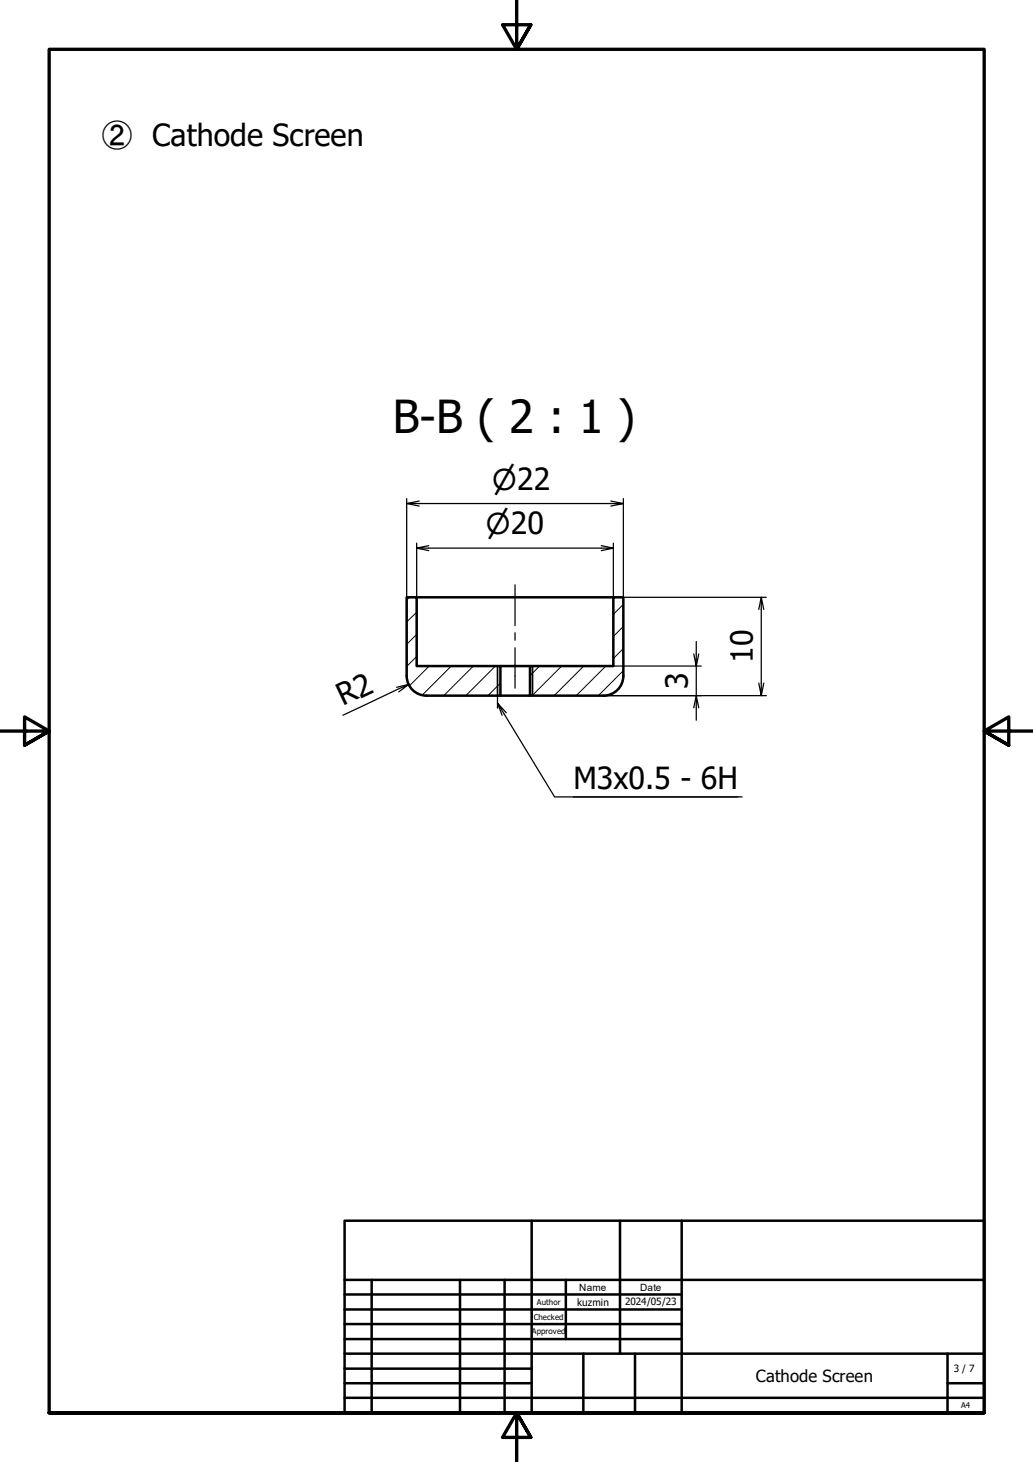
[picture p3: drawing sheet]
<svg xmlns="http://www.w3.org/2000/svg" width="210mm" height="297mm" viewBox="0 0 210 297" stroke-linecap="round" stroke-linejoin="round" font-family="sans-serif">
<!-- layer: Hatch (ISO) -->
<g fill="none" stroke="#000" stroke-width=".2">
<path d="M83.2 121.4l-.6 .5M84.7 133.4l-2.1 2M84.7 128.9l-2.1 2M84.7 124.4l-2.1 2M87.2 135.3l-4 4M91.7 135.3l-5.8 5.9M96.2 135.3l-6 6M100.7 135.3l-6 6M101.7 138.8l-2.6 2.5M109.6 135.3l-1.9 2M114.1 135.3l-6 6M118.6 135.3l-6 6"/>
<path d="M123.1 135.3l-6 6M126.7 136.3l-5.1 5M126.7 131.8l-2.1 2M126.7 127.3l-2.1 2M126.7 122.8l-2.1 2"/>
</g>
<!-- layer: Visible (ISO) -->
<path d="M82.6 137.4v-16h2.1v13.9h17v6h-15M82.6 137.3a4 4 0 0 0 4.1 4M84.7 121.4h39.9M101.7 135.3h6M126.7 137.4v-16h-2.1v13.9h-16.9v6h15M126.7 137.3a4 4 0 0 1-4.1 4M101.7 141.3h6" fill="none" stroke="#000" stroke-width=".51"/>
<!-- layer: Visible Narrow (ISO) -->
<path d="M101.1 135.3v6M108.2 135.3v6" fill="none" stroke="#000" stroke-width=".34"/>
<!-- layer: Border (ISO) -->
<path d="M105 0v10l-2.9-5h5.8l-2.9 5 2.9-5M0 148.5h10l-5-2.8v5.7l5-2.9-5 2.9M210 148.5h-10l5-2.8v5.7l-5-2.9 5 2.9M10 287v-277h190v277h-190h190M107.9 292l-2.9-5 2.9 5h-5.8l2.9-5v10" fill="none" stroke="#000" stroke-width=".68"/>
<!-- layer: Title (ISO) -->
<g fill="none" stroke="#000" stroke-width=".51">
<path d="M70 248h130v39h-130zM108 248v39M126 248v27M138.5 248v39M70 275h130M70 263h68.5M70 266.1h68.5M70 269h68.5M70 272.1h68.5M70 278.1h38M70 260h130M75.5 260v27"/>
<path d="M93.5 260v27M102.5 260v27M115 260v12.1M118.5 275v12M129 275v12M192.5 275v12M70 281h38M70 284h130M192.5 281h7.5"/>
</g>
<!-- layer: Dimension (ISO) -->
<g fill="none" stroke="#000" stroke-width=".25">
<path d="M82.6 102.3l2.6 .5M82.6 101.3v20.1M84.7 111.4l2.4 .5M84.7 110.3v11.1M85.2 101.8l-2.6 .5h44.1l-2.6 .5M87.1 110.9l-2.4 .5h39.9l-2.4 .5M122.2 110.9l2.4 .5M124.1 101.8l2.6 .5M124.6 110.3v11.1h31.1M126.7 101.3v20.1M83.1 139.1l-2.5 .5M124.6 135.3h17.9"/>
<path d="M141.5 130.3v5l-.5-2.4M142 132.9l-.5 2.4v6l-.5 2.5M154.7 121.4l-.5 2.4M155.2 123.8l-.5-2.4v19.9l-.5-2.5M155.2 138.8l-.5 2.5M81 140.6l2.1-1.5-13.4 6.2M122.7 141.3h33M142 143.8l-.5-2.5v5"/>
</g>
<!-- layer: Symbol (ISO) -->
<path d="M101.1 141.3v2.6M101.1 142.9l.9 2.4M102.9 144.8l-1.8-1.9 11.6 19h38.1M116.5 161.9h33.4" fill="none" stroke="#000" stroke-width=".25"/>
<!-- layer: Centerline (ISO) -->
<path d="M104.6 118.8v8.3M104.6 128.6v1.5M104.6 131.6v8.2" fill="none" stroke="#000" stroke-width=".25"/>
<text font-size="9.2" x="79.8" y="87.9">B-B ( 2 : 1 )</text>
<g font-size="6.2">
<text x="20.7" y="29.7">➁ Cathode Screen</text>
<text x="153" y="134.7" transform="rotate(-90 153 134.7)">10</text>
<text x="69.7" y="143.5" transform="rotate(-25 69.7 143.5)">R2</text>
<text x="139.8" y="140" transform="rotate(-90 139.8 140)">3</text>
<text x="116.5" y="160.4">M3x0.5 - 6H</text>
</g>
<g font-size="5.8">
<text x="100" y="99.5">⌀22</text>
<text x="98.7" y="108.6">⌀20</text>
</g>
<text font-size="3.4" x="153.6" y="280.8">Cathode Screen</text>
<g font-size="2">
<text x="117.7" y="262.2">Name</text>
<text x="130" y="262.2">Date</text>
<text x="117.3" y="265.3">kuzmin</text>
<text x="127" y="265.1">2024/05/23</text>
<text x="193.8" y="278.7">3 / 7</text>
</g>
<g font-size="1.6">
<text x="108.5" y="268.2">Checked</text>
<text x="109.1" y="265.1">Author</text>
<text x="108" y="271">Approved</text>
<text x="195.3" y="286.1">A4</text>
</g>
</svg>
